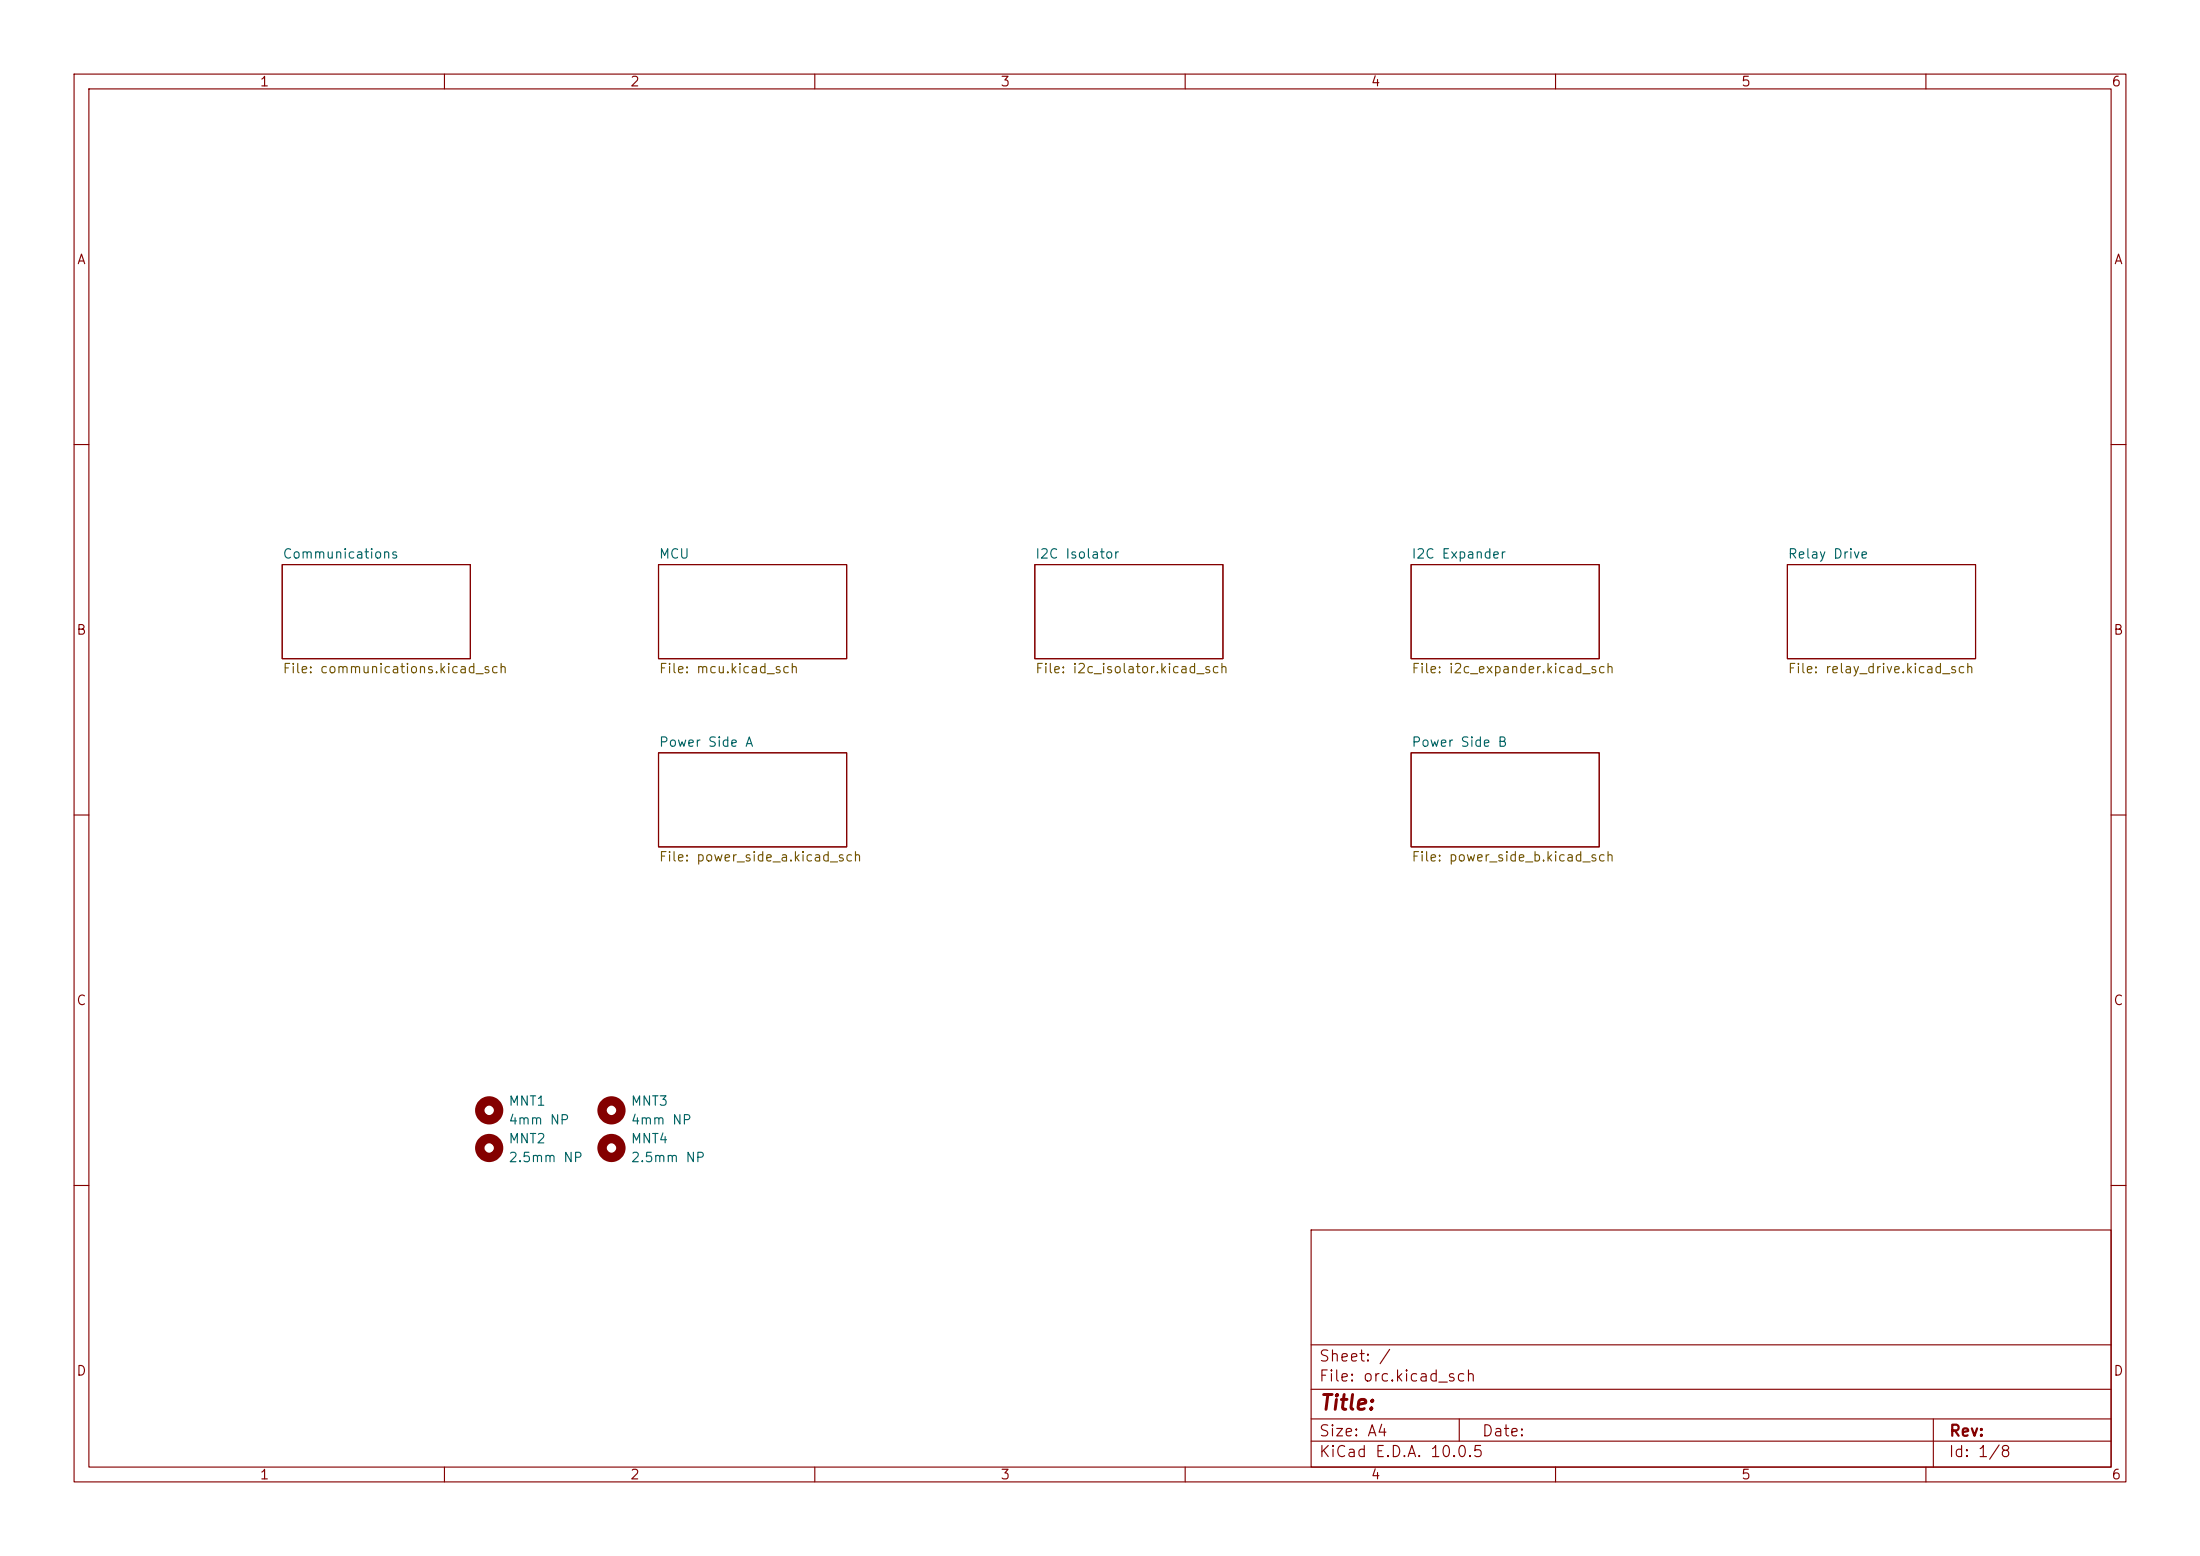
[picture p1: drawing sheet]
<svg xmlns="http://www.w3.org/2000/svg" width="297mm" height="210mm" viewBox="0 0 297 210" stroke-linecap="round" stroke-linejoin="round" font-family="sans-serif">
<g fill="none" stroke="#840000" stroke-width=".15">
<path d="M10 10h277v190h-277zM12 12h273v186h-273zM60 10v2M110 10v2M160 10v2M210 10v2M260 10v2M10 60h2M38.1 76.2h25.4v12.7h-25.4zM88.9 76.2h25.4v12.7h-25.4zM139.7 76.2h25.4v12.7h-25.4zM190.5 76.2h25.4v12.7h-25.4z"/>
<path d="M241.3 76.2h25.4v12.7h-25.4zM285 60h2M10 110h2M88.9 101.6h25.4v12.7h-25.4zM190.5 101.6h25.4v12.7h-25.4zM285 110h2M10 160h2M177 166h108v32h-108zM285 160h2M60 198v2M110 198v2M160 198v2"/>
<path d="M177 194.5h108M177 191.5h108M177 187.5h108M177 181.5h108M197 191.5v3M210 198v2M260 198v2M261 191.5v6.5"/>
</g>
<g fill="none" stroke="#840000" stroke-width="1.3">
<circle cx="66" cy="149.9" r="1.27"/>
<circle cx="66" cy="154.9" r="1.27"/>
<circle cx="82.5" cy="154.9" r="1.27"/>
<circle cx="82.5" cy="149.9" r="1.27"/>
</g>
<text font-size="2" fill="#840000" x="178" y="190.8">Title:</text>
<g font-size="1.5" fill="#840000">
<text x="178" y="184.1">Sheet: /</text>
<text x="178" y="186.8">File: orc.kicad_sch</text>
<text x="178" y="197">KiCad E.D.A. 10.0.5</text>
<text x="178" y="194.2">Size: A4</text>
<text x="200" y="194.2">Date:</text>
<text x="263" y="197">Id: 1/8</text>
<text x="263" y="194.2">Rev:</text>
</g>
<g font-size="1.3" fill="#840000">
<text x="35" y="12">1</text>
<text x="85" y="12">2</text>
<text x="135" y="12">3</text>
<text x="185" y="12">4</text>
<text x="235" y="12">5</text>
<text x="285" y="12">6</text>
<text x="10.3" y="36">A</text>
<text x="285.3" y="36">A</text>
<text x="10.2" y="86">B</text>
<text x="285.2" y="86">B</text>
<text x="10.2" y="136">C</text>
<text x="285.2" y="136">C</text>
<text x="10.2" y="186">D</text>
<text x="285.2" y="186">D</text>
<text x="35" y="200">1</text>
<text x="85" y="200">2</text>
<text x="135" y="200">3</text>
<text x="185" y="200">4</text>
<text x="235" y="200">5</text>
<text x="285" y="200">6</text>
</g>
<g font-size="1.3" fill="#006464">
<text x="38.1" y="75.7">Communications</text>
<text x="88.9" y="75.7">MCU</text>
<text x="139.7" y="75.7">I2C Isolator</text>
<text x="190.5" y="75.7">I2C Expander</text>
<text x="241.3" y="75.7">Relay Drive</text>
<text x="88.9" y="101.1">Power Side A</text>
<text x="190.5" y="101.1">Power Side B</text>
<text x="68.6" y="149.6">MNT1</text>
<text x="85.1" y="149.6">MNT3</text>
<text x="68.6" y="152.1">4mm NP</text>
<text x="68.6" y="154.6">MNT2</text>
<text x="85.1" y="152.1">4mm NP</text>
<text x="85.1" y="154.6">MNT4</text>
<text x="68.6" y="157.2">2.5mm NP</text>
<text x="85.1" y="157.2">2.5mm NP</text>
</g>
<g font-size="1.3" fill="#725600">
<text x="38.1" y="91.2">File: communications.kicad_sch</text>
<text x="88.9" y="91.2">File: mcu.kicad_sch</text>
<text x="139.7" y="91.2">File: i2c_isolator.kicad_sch</text>
<text x="190.5" y="91.2">File: i2c_expander.kicad_sch</text>
<text x="241.3" y="91.2">File: relay_drive.kicad_sch</text>
<text x="88.9" y="116.6">File: power_side_a.kicad_sch</text>
<text x="190.5" y="116.6">File: power_side_b.kicad_sch</text>
</g>
</svg>
